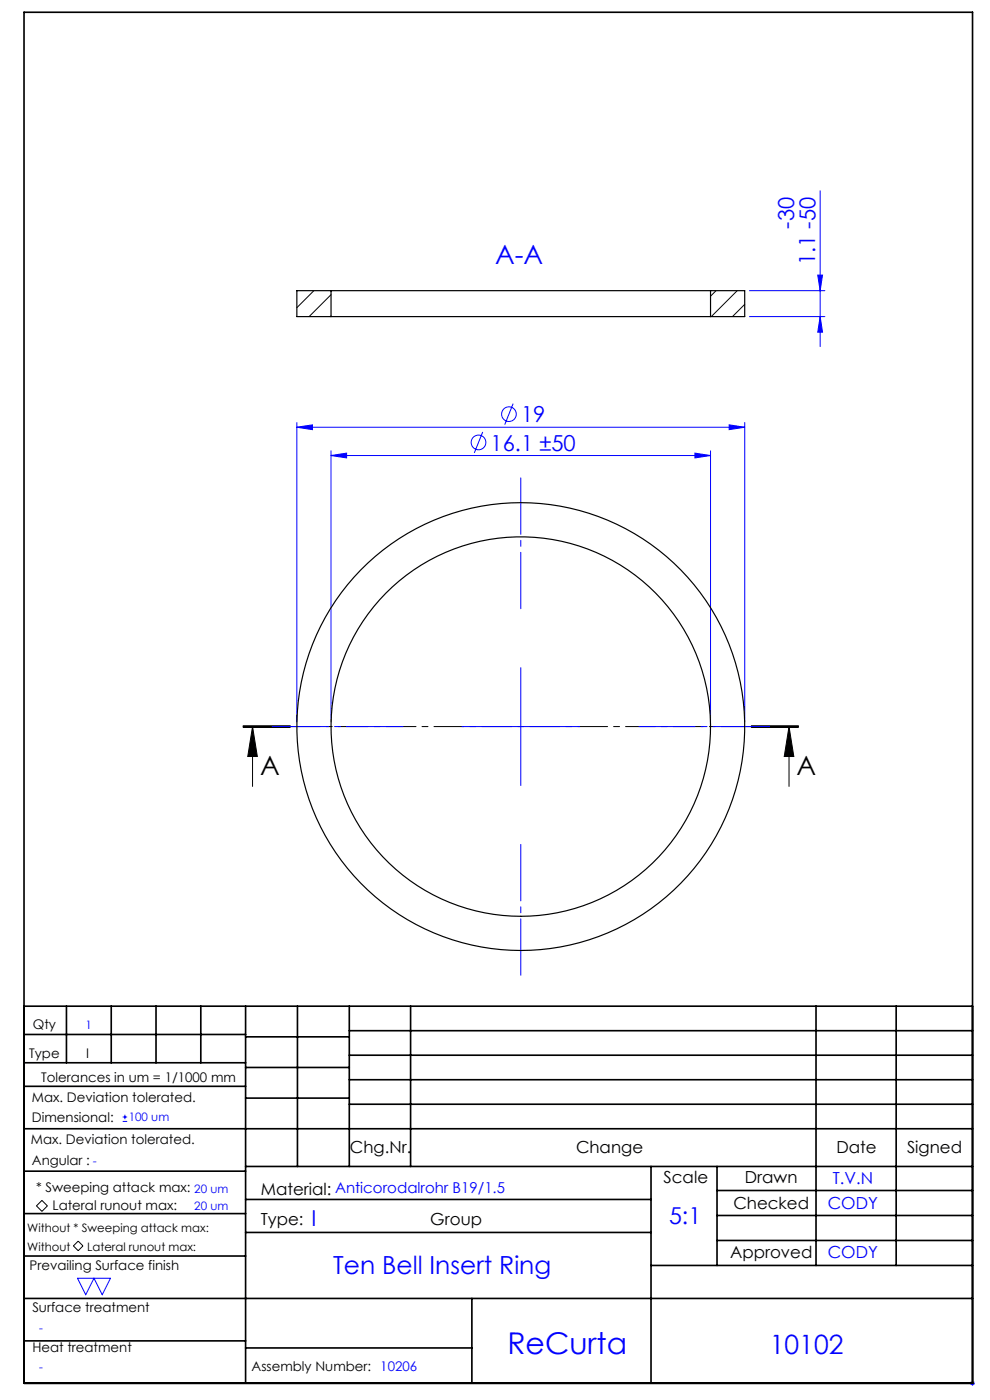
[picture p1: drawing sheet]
<svg xmlns="http://www.w3.org/2000/svg" width="210mm" height="297mm" viewBox="0 0 210 297" stroke-linecap="round" stroke-linejoin="round" font-family="sans-serif">
<g fill="none" stroke="#00f" stroke-width=".21">
<path d="M173.5 58.4h1l-.5 3.3zM174 40.5v33M159 61.7h16M159 67.2h16M174 67.2l.5 3.3h-1zM63 90.6l3.3-.5v1zM63 89.6v63.5M63 90.6h95M70.2 96.6l3.3-.5v1zM70.2 95.6v57.5M70.2 96.6h80.5M102.4 91.6l-1.8 4.5"/>
<path d="M108.8 85.6l-1.7 4.5M147.4 96.1l3.3 .5-3.3 .5zM150.7 95.6v57.5M154.7 90.1l3.3 .5-3.3 .5zM158 89.6v63.5M98 154.1h25M110.5 141.6v25M26 237.9h1M26 237h1M26.5 236.5v.9M16.4 271.2h7l-1.7 3.5-1.8-3.5-1.7 3.5zM205.8 293.5h1"/>
<path d="M205.9 293.1l.7 .7M206.3 293v1M206.6 293.1l-.7 .7"/>
<circle cx="101.5" cy="93.9" r="1.56"/>
<circle cx="108" cy="87.9" r="1.56"/>
</g>
<path d="M51.6 154.3h10zM51.6 154.1h10M51.6 154h10M53.6 154.1l1 6.4h-2zM53.6 154.1v12.7M159.4 154.1h10M159.4 154h10M159.4 154.3h10M167.4 154.1l1 6.4h-2zM167.4 154.1v12.7M8.9 254.7l1.2 1.1-1.2 1.2-1.2-1.2zM15.6 264.3l1-1 1 1-1 1z" fill="none" stroke="#000" stroke-width=".21"/>
<path d="M169.4 154.1h-117.8" fill="none" stroke="#000" stroke-width=".21" stroke-dasharray="6.3 1.3 1.3 1.3" stroke-dashoffset=".2"/>
<path d="M110.5 129.1v-27.7M85.5 154.1h-27.8M135.5 154.1h27.7M110.5 179.1v27.8" fill="none" stroke="#00f" stroke-width=".21" stroke-dasharray="15.2 1.3 1.3 1.3" stroke-dashoffset="3.3"/>
<g fill="none" stroke="#000" stroke-width=".35">
<path d="M5.1 2.6h201.2v290.9h-201.2zM5.1 213.5h201.2M5.1 219.5h47M14.1 213.5v12M23.6 213.5v12M33.1 213.5v12M42.6 213.5v12M52.1 213.5v80M52.1 220h22M63.1 213.5v34M74.1 218.7h132.2M74.1 213.5v34"/>
<path d="M87.1 213.5v34M173.1 213.5v55M190.1 213.5v55M5.1 239.5h201.2M5.1 230.5h47M5.1 225.5h47M52.1 226.5h22M52.1 233h22M74.1 223.9h132.2M74.1 229.1h132.2M74.1 234.3h132.2M5.1 257.5h47"/>
<path d="M5.1 248.5h47M52.1 247.5h154.2M52.1 254.5h86M138.1 247.5v46M152.1 247.5v21M152.1 252.6h54.2M152.1 257.9h54.2M5.1 275.5h201.2M5.1 266.5h47M52.1 261.5h86M100.1 275.5v18M138.1 268.5h68.2"/>
<path d="M152.1 263.2h54.2M5.1 284.5h47M52.1 286h48"/>
</g>
<path d="M167.4 154.1l1 6.4h-2zM53.6 154.1l1 6.4h-2z" fill="#000"/>
<g fill="#00f">
<path d="M70.2 96.6l3.3-.5v1zM147.4 96.1l3.3 .5-3.3 .5zM63 90.6l3.3-.5v1zM154.7 90.1l3.3 .5-3.3 .5z"/>
<path d="M173.5 58.4h1l-.5 3.3zM174 67.2l.5 3.3h-1z"/>
</g>
<g fill="none" stroke="#000" stroke-width=".25">
<path d="M70.2 67.2h80.5M70.2 61.7h80.5M70.2 61.7h-7.2v5.5h7.2M70.2 61.7v5.5M150.7 61.7h7.3v5.5h-7.3M150.7 61.7v5.5"/>
<circle cx="110.5" cy="154.1" r="40.3"/>
<circle cx="110.5" cy="154.1" r="47.5"/>
</g>
<path d="M66.6 61.7l-3.6 3.6M70.2 62.5l-4.6 4.7M70.2 67l-.1 .2M151.9 61.7l-1.2 1.1M156.4 61.7l-5.5 5.5M158 64.6l-2.6 2.6" fill="none" stroke="#000" stroke-width=".21"/>
<text font-size="6.3" fill="#00f" x="107.6" y="287.3">ReCurta</text>
<g font-size="5.6" fill="#00f">
<text x="105" y="55.9">A-A</text>
<text x="163.3" y="287.2">10102</text>
</g>
<g font-size="5.6">
<text x="55.2" y="164.3">A</text>
<text x="169" y="164.3">A</text>
</g>
<text font-size="5.3" fill="#00f" x="70.7" y="270.3">Ten Bell Insert Ring</text>
<text font-size="4.9" fill="#00f" x="141.9" y="259.7">5:1</text>
<g font-size="4.7" fill="#00f">
<text x="168.4" y="48.5" transform="rotate(-90 168.4 48.5)">-30</text>
<text x="172.9" y="56.3" transform="rotate(-90 172.9 56.3)">1.1 -50</text>
<text x="110.5" y="89.6">19</text>
<text x="104.1" y="95.6">16.1 ±50</text>
<text x="66.1" y="260">I</text>
</g>
<g font-size="3.5">
<text x="74.2" y="244.7">Chg.Nr.</text>
<text x="122.2" y="244.7">Change</text>
<text x="177.4" y="244.7">Date</text>
<text x="192.4" y="244.7">Signed</text>
<text x="140.8" y="250.9">Scale</text>
<text x="158" y="250.9">Drawn</text>
<text x="55.3" y="253.5">Material: Anticorodalrohr B19/1.5</text>
<text x="155.6" y="256.4">Checked</text>
<text x="55.3" y="259.8">Type:</text>
<text x="91.3" y="259.8">Group</text>
<text x="154.9" y="266.9">Approved</text>
</g>
<g font-size="3.5" fill="#00f">
<text x="176.6" y="251.1">T.V.N</text>
<text x="175.6" y="256.6">CODY</text>
<text x="175.6" y="267">CODY</text>
</g>
<g font-size="2.8">
<text x="7" y="218.4">Qty</text>
<text x="6.2" y="224.5">Type</text>
<text x="18.2" y="224.5">I</text>
<text x="6.8" y="233.7">Max. Deviation tolerated.</text>
<text x="8.8" y="229.4">Tolerances in um = 1/1000 mm</text>
<text x="6.8" y="238.1">Dimensional:</text>
<text x="6.6" y="242.8">Max. Deviation tolerated.</text>
<text x="6.8" y="247.1">Angular :</text>
<text x="7.6" y="252.9">* Sweeping attack max:</text>
<text x="11.2" y="256.7">Lateral runout max:</text>
<text x="6.3" y="269.5">Prevailing Surface finish</text>
<text x="6.9" y="278.3">Surface treatment</text>
<text x="6.9" y="286.7">Heat treatment</text>
<text x="53.4" y="290.9">Assembly Number: 10206</text>
</g>
<g font-size="2.5" fill="#00f">
<text x="18.1" y="218.3">1</text>
<text x="27.3" y="237.9">100 um</text>
<text x="19.7" y="247.1">-</text>
<text x="41.2" y="253.1">20 um</text>
<text x="41.2" y="256.6">20 um</text>
<text x="8.3" y="282.6">-</text>
<text x="8.3" y="290.9">-</text>
</g>
<g font-size="2.5">
<text x="5.8" y="261.4">Without * Sweeping attack max:</text>
<text x="5.8" y="265.4">Without</text>
<text x="18.5" y="265.3">Lateral runout max:</text>
</g>
</svg>
